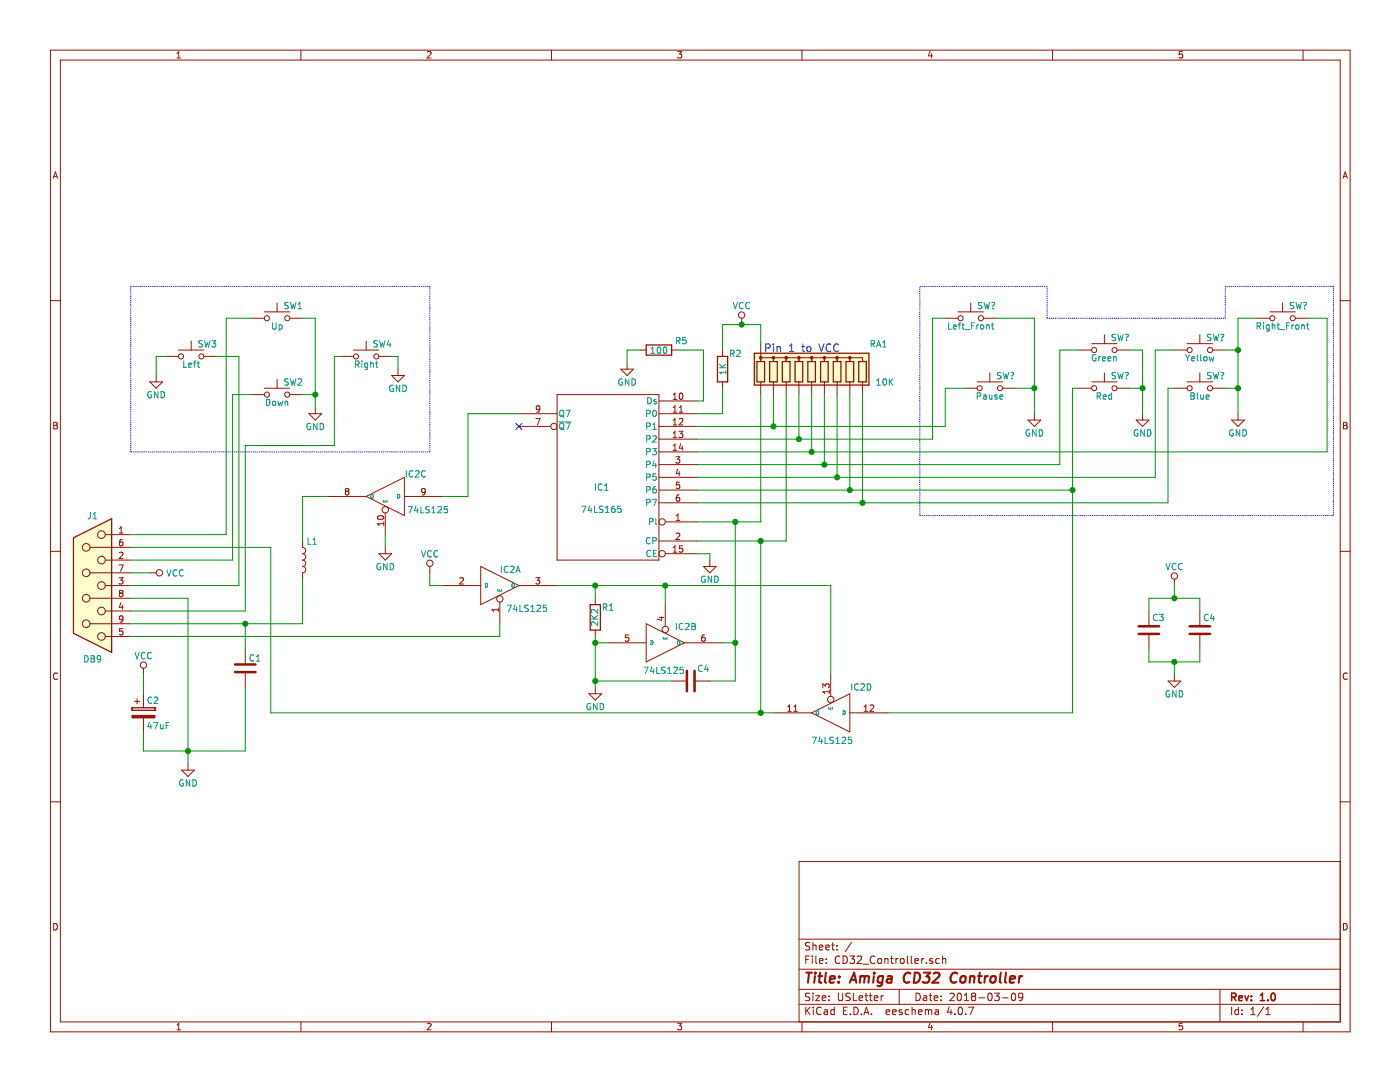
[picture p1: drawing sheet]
EESchema Schematic File Version 2
LIBS:power
LIBS:device
LIBS:transistors
LIBS:conn
LIBS:linear
LIBS:regul
LIBS:74xx
LIBS:cmos4000
LIBS:adc-dac
LIBS:memory
LIBS:xilinx
LIBS:microcontrollers
LIBS:dsp
LIBS:microchip
LIBS:analog_switches
LIBS:motorola
LIBS:texas
LIBS:intel
LIBS:audio
LIBS:interface
LIBS:digital-audio
LIBS:philips
LIBS:display
LIBS:cypress
LIBS:siliconi
LIBS:opto
LIBS:atmel
LIBS:contrib
LIBS:valves
LIBS:switches
EELAYER 25 0
EELAYER END
$Descr USLetter 11000 8500
encoding utf-8
Sheet 1 1
Title "Amiga CD32 Controller"
Date "2018-03-09"
Rev "1.0"
Comp ""
Comment1 ""
Comment2 ""
Comment3 ""
Comment4 ""
$EndDescr
$Comp
L DB9_Female J1
U 1 1
P 725 4600
F 0 "J1" H 725 5150 50  0000 C CNN
F 1 "DB9" H 725 4025 50  0000 C CNN
F 2 "" H 725 4600 50  0001 C CNN
F 3 "" H 725 4600 50  0001 C CNN
	1    725  4600
	-1   0    0    -1  
$EndComp
$Comp
L 74LS165 IC1
U 1 1
P 4775 3750
F 0 "IC1" H 4825 3675 50  0000 C CNN
F 1 "74LS165" H 4825 3500 50  0000 C CNN
F 2 "" H 4775 3750 50  0001 C CNN
F 3 "" H 4775 3750 50  0001 C CNN
	1    4775 3750
	-1   0    0    -1  
$EndComp
$Comp
L 74LS125 IC2
U 1 1
P 3925 4600
F 0 "IC2" H 3925 4700 50  0000 L BNN
F 1 "74LS125" H 3975 4450 50  0000 L TNN
F 2 "" H 3925 4600 50  0001 C CNN
F 3 "" H 3925 4600 50  0001 C CNN
	1    3925 4600
	1    0    0    -1  
$EndComp
$Comp
L 74LS125 IC2
U 2 1
P 5225 5050
F 0 "IC2" H 5300 4900 50  0000 L BNN
F 1 "74LS125" H 5050 5300 50  0000 L TNN
F 2 "" H 5225 5050 50  0001 C CNN
F 3 "" H 5225 5050 50  0001 C CNN
	2    5225 5050
	1    0    0    1   
$EndComp
$Comp
L 74LS125 IC2
U 3 1
P 3025 3900
F 0 "IC2" H 2700 4050 50  0000 L BNN
F 1 "74LS125" H 2525 3825 50  0000 L TNN
F 2 "" H 3025 3900 50  0001 C CNN
F 3 "" H 3025 3900 50  0001 C CNN
	3    3025 3900
	-1   0    0    -1  
$EndComp
$Comp
L 74LS125 IC2
U 4 1
P 6525 5600
F 0 "IC2" H 6200 5375 50  0000 L BNN
F 1 "74LS125" H 6350 5850 50  0000 L TNN
F 2 "" H 6525 5600 50  0001 C CNN
F 3 "" H 6525 5600 50  0001 C CNN
	4    6525 5600
	-1   0    0    1   
$EndComp
$Comp
L SW_Push SW1
U 1 1
P 2175 2500
F 0 "SW1" H 2225 2600 50  0000 L CNN
F 1 "Up" H 2175 2440 50  0000 C CNN
F 2 "" H 2175 2700 50  0001 C CNN
F 3 "" H 2175 2700 50  0001 C CNN
	1    2175 2500
	1    0    0    -1  
$EndComp
$Comp
L SW_Push SW2
U 1 1
P 2175 3100
F 0 "SW2" H 2225 3200 50  0000 L CNN
F 1 "Down" H 2175 3040 50  0000 C CNN
F 2 "" H 2175 3300 50  0001 C CNN
F 3 "" H 2175 3300 50  0001 C CNN
	1    2175 3100
	1    0    0    -1  
$EndComp
$Comp
L SW_Push SW3
U 1 1
P 1500 2800
F 0 "SW3" H 1550 2900 50  0000 L CNN
F 1 "Left" H 1500 2740 50  0000 C CNN
F 2 "" H 1500 3000 50  0001 C CNN
F 3 "" H 1500 3000 50  0001 C CNN
	1    1500 2800
	1    0    0    -1  
$EndComp
$Comp
L SW_Push SW4
U 1 1
P 2875 2800
F 0 "SW4" H 2925 2900 50  0000 L CNN
F 1 "Right" H 2875 2740 50  0000 C CNN
F 2 "" H 2875 3000 50  0001 C CNN
F 3 "" H 2875 3000 50  0001 C CNN
	1    2875 2800
	1    0    0    -1  
$EndComp
$Comp
L VCC #PWR?
U 1 1
P 1175 4500
F 0 "#PWR?" H 1175 4350 50  0001 C CNN
F 1 "VCC" V 1175 4700 50  0000 C CNN
F 2 "" H 1175 4500 50  0001 C CNN
F 3 "" H 1175 4500 50  0001 C CNN
	1    1175 4500
	0    1    1    0   
$EndComp
$Comp
L GND #PWR?
U 1 1
P 1475 6000
F 0 "#PWR?" H 1475 5750 50  0001 C CNN
F 1 "GND" H 1475 5850 50  0000 C CNN
F 2 "" H 1475 6000 50  0001 C CNN
F 3 "" H 1475 6000 50  0001 C CNN
	1    1475 6000
	1    0    0    -1  
$EndComp
$Comp
L VCC #PWR?
U 1 1
P 3375 4500
F 0 "#PWR?" H 3375 4350 50  0001 C CNN
F 1 "VCC" H 3375 4650 50  0000 C CNN
F 2 "" H 3375 4500 50  0001 C CNN
F 3 "" H 3375 4500 50  0001 C CNN
	1    3375 4500
	1    0    0    -1  
$EndComp
$Comp
L R R5
U 1 1
P 5175 2750
F 0 "R5" V 5100 2925 50  0000 C CNN
F 1 "100" V 5175 2750 50  0000 C CNN
F 2 "" V 5105 2750 50  0001 C CNN
F 3 "" H 5175 2750 50  0001 C CNN
	1    5175 2750
	0    1    1    0   
$EndComp
$Comp
L GND #PWR?
U 1 1
P 4925 2850
F 0 "#PWR?" H 4925 2600 50  0001 C CNN
F 1 "GND" H 4925 2700 50  0000 C CNN
F 2 "" H 4925 2850 50  0001 C CNN
F 3 "" H 4925 2850 50  0001 C CNN
	1    4925 2850
	1    0    0    -1  
$EndComp
$Comp
L SW_Push SW?
U 1 1
P 7775 3050
F 0 "SW?" H 7825 3150 50  0000 L CNN
F 1 "Pause" H 7775 2990 50  0000 C CNN
F 2 "" H 7775 3250 50  0001 C CNN
F 3 "" H 7775 3250 50  0001 C CNN
	1    7775 3050
	1    0    0    -1  
$EndComp
$Comp
L SW_Push SW?
U 1 1
P 7625 2500
F 0 "SW?" H 7675 2600 50  0000 L CNN
F 1 "Left_Front" H 7625 2440 50  0000 C CNN
F 2 "" H 7625 2700 50  0001 C CNN
F 3 "" H 7625 2700 50  0001 C CNN
	1    7625 2500
	1    0    0    -1  
$EndComp
$Comp
L SW_Push SW?
U 1 1
P 8675 3050
F 0 "SW?" H 8725 3150 50  0000 L CNN
F 1 "Red" H 8675 2990 50  0000 C CNN
F 2 "" H 8675 3250 50  0001 C CNN
F 3 "" H 8675 3250 50  0001 C CNN
	1    8675 3050
	1    0    0    -1  
$EndComp
$Comp
L SW_Push SW?
U 1 1
P 8675 2750
F 0 "SW?" H 8725 2850 50  0000 L CNN
F 1 "Green" H 8675 2690 50  0000 C CNN
F 2 "" H 8675 2950 50  0001 C CNN
F 3 "" H 8675 2950 50  0001 C CNN
	1    8675 2750
	1    0    0    -1  
$EndComp
$Comp
L SW_Push SW?
U 1 1
P 9425 2750
F 0 "SW?" H 9475 2850 50  0000 L CNN
F 1 "Yellow" H 9425 2690 50  0000 C CNN
F 2 "" H 9425 2950 50  0001 C CNN
F 3 "" H 9425 2950 50  0001 C CNN
	1    9425 2750
	1    0    0    -1  
$EndComp
$Comp
L SW_Push SW?
U 1 1
P 9425 3050
F 0 "SW?" H 9475 3150 50  0000 L CNN
F 1 "Blue" H 9425 2990 50  0000 C CNN
F 2 "" H 9425 3250 50  0001 C CNN
F 3 "" H 9425 3250 50  0001 C CNN
	1    9425 3050
	1    0    0    -1  
$EndComp
$Comp
L SW_Push SW?
U 1 1
P 10075 2500
F 0 "SW?" H 10125 2600 50  0000 L CNN
F 1 "Right_Front" H 10075 2440 50  0000 C CNN
F 2 "" H 10075 2700 50  0001 C CNN
F 3 "" H 10075 2700 50  0001 C CNN
	1    10075 2500
	1    0    0    -1  
$EndComp
$Comp
L GND #PWR?
U 1 1
P 8975 3250
F 0 "#PWR?" H 8975 3000 50  0001 C CNN
F 1 "GND" H 8975 3100 50  0000 C CNN
F 2 "" H 8975 3250 50  0001 C CNN
F 3 "" H 8975 3250 50  0001 C CNN
	1    8975 3250
	1    0    0    -1  
$EndComp
$Comp
L GND #PWR?
U 1 1
P 2475 3200
F 0 "#PWR?" H 2475 2950 50  0001 C CNN
F 1 "GND" H 2475 3050 50  0000 C CNN
F 2 "" H 2475 3200 50  0001 C CNN
F 3 "" H 2475 3200 50  0001 C CNN
	1    2475 3200
	1    0    0    -1  
$EndComp
$Comp
L R R2
U 1 1
P 5675 2900
F 0 "R2" H 5775 3025 50  0000 C CNN
F 1 "1K" V 5675 2900 50  0000 C CNN
F 2 "" V 5605 2900 50  0001 C CNN
F 3 "" H 5675 2900 50  0001 C CNN
	1    5675 2900
	1    0    0    -1  
$EndComp
$Comp
L GND #PWR?
U 1 1
P 5575 4400
F 0 "#PWR?" H 5575 4150 50  0001 C CNN
F 1 "GND" H 5575 4250 50  0000 C CNN
F 2 "" H 5575 4400 50  0001 C CNN
F 3 "" H 5575 4400 50  0001 C CNN
	1    5575 4400
	1    0    0    -1  
$EndComp
$Comp
L GND #PWR?
U 1 1
P 4675 5400
F 0 "#PWR?" H 4675 5150 50  0001 C CNN
F 1 "GND" H 4675 5250 50  0000 C CNN
F 2 "" H 4675 5400 50  0001 C CNN
F 3 "" H 4675 5400 50  0001 C CNN
	1    4675 5400
	1    0    0    -1  
$EndComp
$Comp
L R R1
U 1 1
P 4675 4850
F 0 "R1" H 4575 4775 50  0000 C CNN
F 1 "2K2" V 4675 4850 50  0000 C CNN
F 2 "" V 4605 4850 50  0001 C CNN
F 3 "" H 4675 4850 50  0001 C CNN
	1    4675 4850
	-1   0    0    1   
$EndComp
$Comp
L GND #PWR?
U 1 1
P 3025 4300
F 0 "#PWR?" H 3025 4050 50  0001 C CNN
F 1 "GND" H 3025 4150 50  0000 C CNN
F 2 "" H 3025 4300 50  0001 C CNN
F 3 "" H 3025 4300 50  0001 C CNN
	1    3025 4300
	1    0    0    -1  
$EndComp
NoConn ~ 4075 3350
$Comp
L VCC #PWR?
U 1 1
P 9225 4600
F 0 "#PWR?" H 9225 4450 50  0001 C CNN
F 1 "VCC" H 9225 4750 50  0000 C CNN
F 2 "" H 9225 4600 50  0001 C CNN
F 3 "" H 9225 4600 50  0001 C CNN
	1    9225 4600
	1    0    0    -1  
$EndComp
$Comp
L GND #PWR?
U 1 1
P 9225 5300
F 0 "#PWR?" H 9225 5050 50  0001 C CNN
F 1 "GND" H 9225 5150 50  0000 C CNN
F 2 "" H 9225 5300 50  0001 C CNN
F 3 "" H 9225 5300 50  0001 C CNN
	1    9225 5300
	1    0    0    -1  
$EndComp
$Comp
L C C3
U 1 1
P 9025 4950
F 0 "C3" H 9050 5050 50  0000 L CNN
F 1 "C" H 9050 4850 50  0001 L CNN
F 2 "" H 9063 4800 50  0001 C CNN
F 3 "" H 9025 4950 50  0001 C CNN
	1    9025 4950
	1    0    0    -1  
$EndComp
$Comp
L C C4
U 1 1
P 9425 4950
F 0 "C4" H 9450 5050 50  0000 L CNN
F 1 "C" H 9450 4850 50  0001 L CNN
F 2 "" H 9463 4800 50  0001 C CNN
F 3 "" H 9425 4950 50  0001 C CNN
	1    9425 4950
	1    0    0    -1  
$EndComp
$Comp
L C C4
U 1 1
P 5425 5350
F 0 "C4" V 5325 5400 50  0000 L CNN
F 1 "C" V 5575 5350 50  0001 L CNN
F 2 "" H 5463 5200 50  0001 C CNN
F 3 "" H 5425 5350 50  0001 C CNN
	1    5425 5350
	0    1    1    0   
$EndComp
$Comp
L VCC #PWR?
U 1 1
P 1125 5300
F 0 "#PWR?" H 1125 5150 50  0001 C CNN
F 1 "VCC" H 1125 5450 50  0000 C CNN
F 2 "" H 1125 5300 50  0001 C CNN
F 3 "" H 1125 5300 50  0001 C CNN
	1    1125 5300
	1    0    0    -1  
$EndComp
$Comp
L CP C2
U 1 1
P 1125 5600
F 0 "C2" H 1150 5700 50  0000 L CNN
F 1 "47uF" H 1150 5500 50  0000 L CNN
F 2 "" H 1163 5450 50  0001 C CNN
F 3 "" H 1125 5600 50  0001 C CNN
	1    1125 5600
	1    0    0    -1  
$EndComp
$Comp
L C C1
U 1 1
P 1925 5250
F 0 "C1" H 1800 5175 50  0000 L CNN
F 1 "C" H 2000 5475 50  0001 L CNN
F 2 "" H 1963 5100 50  0001 C CNN
F 3 "" H 1925 5250 50  0001 C CNN
	1    1925 5250
	-1   0    0    1   
$EndComp
$Comp
L L L1
U 1 1
P 2375 4400
F 0 "L1" H 2450 4550 50  0000 C CNN
F 1 "L" H 2325 4275 50  0001 C CNN
F 2 "" H 2375 4400 50  0001 C CNN
F 3 "" H 2375 4400 50  0001 C CNN
	1    2375 4400
	1    0    0    -1  
$EndComp
$Comp
L R_Network09 RA1
U 1 1
P 6375 2900
F 0 "RA1" H 6900 3100 50  0000 C CNN
F 1 "10K" H 6950 2800 50  0000 C CNN
F 2 "Resistors_THT:R_Array_SIP10" V 6950 2900 50  0001 C CNN
F 3 "" H 6375 2900 50  0001 C CNN
	1    6375 2900
	1    0    0    -1  
$EndComp
$Comp
L VCC #PWR?
U 1 1
P 5825 2550
F 0 "#PWR?" H 5825 2400 50  0001 C CNN
F 1 "VCC" H 5825 2700 50  0000 C CNN
F 2 "" H 5825 2550 50  0001 C CNN
F 3 "" H 5825 2550 50  0001 C CNN
	1    5825 2550
	1    0    0    -1  
$EndComp
Text Notes 6000 2775 0    60   ~ 0
Pin 1 to VCC
Wire Wire Line
	1025 4500 1175 4500
Wire Wire Line
	3375 4500 3375 4600
Wire Wire Line
	3375 4600 3475 4600
Wire Wire Line
	9625 2750 9725 2750
Wire Wire Line
	9725 3050 9625 3050
Wire Wire Line
	8875 2750 8975 2750
Wire Wire Line
	8975 2750 8975 3050
Wire Wire Line
	8975 3050 8975 3250
Wire Wire Line
	8975 3050 8875 3050
Wire Wire Line
	8125 2500 8125 3050
Wire Wire Line
	8125 3050 8125 3250
Wire Wire Line
	8125 3050 7975 3050
Wire Wire Line
	7825 2500 8125 2500
Wire Wire Line
	9725 2500 9875 2500
Wire Wire Line
	8475 3050 8425 3050
Wire Wire Line
	8425 3050 8425 3850
Wire Wire Line
	8425 3850 8425 5600
Wire Wire Line
	8475 2750 8325 2750
Wire Wire Line
	8325 2750 8325 3650
Wire Wire Line
	9225 3050 9175 3050
Wire Wire Line
	9175 3050 9175 3950
Wire Wire Line
	9225 2750 9075 2750
Wire Wire Line
	9075 2750 9075 3750
Wire Wire Line
	7575 3050 7425 3050
Wire Wire Line
	7425 3050 7425 3350
Wire Wire Line
	7325 2500 7425 2500
Wire Wire Line
	7325 3450 7325 2500
Wire Wire Line
	2375 2500 2475 2500
Wire Wire Line
	2475 2500 2475 3100
Wire Wire Line
	2475 3100 2475 3200
Wire Wire Line
	2475 3100 2375 3100
Wire Wire Line
	1975 2500 1775 2500
Wire Wire Line
	1775 2500 1775 4200
Wire Wire Line
	1775 4200 1025 4200
Wire Wire Line
	1025 4400 1825 4400
Wire Wire Line
	1825 4400 1825 3100
Wire Wire Line
	1825 3100 1975 3100
Wire Wire Line
	1875 2800 1875 4600
Wire Wire Line
	1875 4600 1025 4600
Wire Wire Line
	1025 4800 1925 4800
Wire Wire Line
	1925 4800 1925 3500
Wire Wire Line
	1925 3500 2625 3500
Wire Wire Line
	1025 4700 1475 4700
Wire Wire Line
	1475 4700 1475 5900
Wire Wire Line
	1475 5900 1475 6000
Wire Wire Line
	2625 3500 2625 2800
Wire Wire Line
	2625 2800 2675 2800
Wire Wire Line
	5475 3450 6275 3450
Wire Wire Line
	6275 3450 7325 3450
Wire Wire Line
	7425 3350 6075 3350
Wire Wire Line
	6075 3350 5475 3350
Wire Wire Line
	5475 3150 5525 3150
Wire Wire Line
	5475 3850 6675 3850
Wire Wire Line
	6675 3850 8425 3850
Wire Wire Line
	8325 3650 6475 3650
Wire Wire Line
	6475 3650 5475 3650
Wire Wire Line
	9175 3950 6775 3950
Wire Wire Line
	6775 3950 5475 3950
Wire Wire Line
	9075 3750 6575 3750
Wire Wire Line
	6575 3750 5475 3750
Wire Wire Line
	10425 3550 10425 2500
Wire Wire Line
	5475 3550 6375 3550
Wire Wire Line
	6375 3550 10425 3550
Wire Wire Line
	5475 4350 5575 4350
Wire Wire Line
	5575 4350 5575 4400
Wire Wire Line
	5775 5050 5675 5050
Wire Wire Line
	4675 5000 4675 5050
Wire Wire Line
	4675 5050 4675 5350
Wire Wire Line
	4675 5350 4675 5400
Wire Wire Line
	4375 4600 4675 4600
Wire Wire Line
	4675 4600 5225 4600
Wire Wire Line
	5225 4600 6525 4600
Wire Wire Line
	5225 4600 5225 4750
Wire Wire Line
	1025 5000 3925 5000
Wire Wire Line
	3925 5000 3925 4900
Wire Wire Line
	4675 4700 4675 4600
Connection ~ 4675 4600
Wire Wire Line
	4775 5050 4675 5050
Connection ~ 4675 5050
Wire Wire Line
	4075 3250 3675 3250
Wire Wire Line
	3675 3250 3675 3900
Wire Wire Line
	3675 3900 3475 3900
Wire Wire Line
	2575 3900 2375 3900
Wire Wire Line
	1025 4900 1925 4900
Wire Wire Line
	1925 4900 2375 4900
Wire Wire Line
	3025 4200 3025 4300
Wire Wire Line
	6525 4600 6525 5300
Connection ~ 5225 4600
Wire Wire Line
	8425 5600 6975 5600
Connection ~ 8425 3850
Wire Wire Line
	1025 4300 2125 4300
Wire Wire Line
	2125 4300 2125 5600
Wire Wire Line
	2125 5600 5975 5600
Wire Wire Line
	5975 5600 6075 5600
Wire Wire Line
	5975 4250 5975 5600
Connection ~ 5975 5600
Wire Wire Line
	5775 4100 5775 5050
Wire Wire Line
	5775 5050 5775 5350
Wire Wire Line
	9025 5100 9025 5200
Wire Wire Line
	9025 5200 9225 5200
Wire Wire Line
	9225 5200 9425 5200
Wire Wire Line
	9425 5200 9425 5100
Wire Wire Line
	9225 5300 9225 5200
Connection ~ 9225 5200
Wire Wire Line
	9025 4800 9025 4700
Wire Wire Line
	9025 4700 9225 4700
Wire Wire Line
	9225 4700 9425 4700
Wire Wire Line
	9425 4700 9425 4800
Wire Wire Line
	9225 4700 9225 4600
Connection ~ 9225 4700
Wire Wire Line
	5275 5350 4675 5350
Connection ~ 4675 5350
Wire Wire Line
	5775 5350 5575 5350
Connection ~ 5775 5050
Wire Wire Line
	1125 5450 1125 5300
Wire Wire Line
	1925 4900 1925 5100
Connection ~ 1925 4900
Wire Wire Line
	1125 5750 1125 5900
Wire Wire Line
	1125 5900 1475 5900
Wire Wire Line
	1475 5900 1925 5900
Connection ~ 1475 5900
Wire Wire Line
	1925 5900 1925 5400
Wire Wire Line
	2375 3900 2375 4250
Wire Wire Line
	2375 4900 2375 4550
Wire Wire Line
	5475 3250 5675 3250
Wire Wire Line
	5675 3250 5675 3050
Wire Wire Line
	5475 4100 5775 4100
Wire Wire Line
	5775 4100 5975 4100
Wire Wire Line
	5475 4250 5975 4250
Wire Wire Line
	5975 4250 6175 4250
Connection ~ 5775 4100
Wire Wire Line
	5675 2750 5675 2550
Wire Wire Line
	5675 2550 5825 2550
Wire Wire Line
	5825 2550 5975 2550
Wire Wire Line
	5975 2550 5975 2700
Connection ~ 5825 2550
Connection ~ 5975 4250
Wire Wire Line
	6075 3100 6075 3350
Connection ~ 6075 3350
Wire Wire Line
	6275 3100 6275 3450
Connection ~ 6275 3450
Wire Wire Line
	6375 3100 6375 3550
Connection ~ 6375 3550
Wire Wire Line
	6475 3100 6475 3650
Connection ~ 6475 3650
Wire Wire Line
	6575 3100 6575 3750
Connection ~ 6575 3750
Wire Wire Line
	6675 3100 6675 3850
Connection ~ 6675 3850
Wire Wire Line
	6775 3100 6775 3950
Connection ~ 6775 3950
Connection ~ 9725 2750
Wire Wire Line
	10425 2500 10275 2500
Wire Wire Line
	9725 2500 9725 2750
Wire Wire Line
	9725 2750 9725 3050
Wire Wire Line
	9725 3050 9725 3250
Connection ~ 8975 3050
$Comp
L GND #PWR?
U 1 1
P 9725 3250
F 0 "#PWR?" H 9725 3000 50  0001 C CNN
F 1 "GND" H 9725 3100 50  0000 C CNN
F 2 "" H 9725 3250 50  0001 C CNN
F 3 "" H 9725 3250 50  0001 C CNN
	1    9725 3250
	1    0    0    -1  
$EndComp
$Comp
L GND #PWR?
U 1 1
P 8125 3250
F 0 "#PWR?" H 8125 3000 50  0001 C CNN
F 1 "GND" H 8125 3100 50  0000 C CNN
F 2 "" H 8125 3250 50  0001 C CNN
F 3 "" H 8125 3250 50  0001 C CNN
	1    8125 3250
	1    0    0    -1  
$EndComp
Connection ~ 8125 3050
Connection ~ 9725 3050
$Comp
L GND #PWR?
U 1 1
P 3125 2900
F 0 "#PWR?" H 3125 2650 50  0001 C CNN
F 1 "GND" H 3125 2750 50  0000 C CNN
F 2 "" H 3125 2900 50  0001 C CNN
F 3 "" H 3125 2900 50  0001 C CNN
	1    3125 2900
	1    0    0    -1  
$EndComp
$Comp
L GND #PWR?
U 1 1
P 1225 2950
F 0 "#PWR?" H 1225 2700 50  0001 C CNN
F 1 "GND" H 1225 2800 50  0000 C CNN
F 2 "" H 1225 2950 50  0001 C CNN
F 3 "" H 1225 2950 50  0001 C CNN
	1    1225 2950
	1    0    0    -1  
$EndComp
Wire Wire Line
	3075 2800 3125 2800
Wire Wire Line
	3125 2800 3125 2900
Connection ~ 2475 3100
Wire Notes Line
	1025 2250 3375 2250
Wire Notes Line
	3375 2250 3375 3550
Wire Notes Line
	3375 3550 1025 3550
Wire Notes Line
	1025 3550 1025 2250
Wire Notes Line
	7225 2250 8225 2250
Wire Notes Line
	8225 2250 8225 2500
Wire Notes Line
	8225 2500 9625 2500
Wire Notes Line
	9625 2500 9625 2250
Wire Notes Line
	9625 2250 10475 2250
Wire Notes Line
	10475 2250 10475 4050
Wire Notes Line
	10475 4050 7225 4050
Wire Notes Line
	7225 4050 7225 2250
Wire Wire Line
	4925 2850 4925 2750
Wire Wire Line
	4925 2750 5025 2750
Wire Wire Line
	5325 2750 5525 2750
Wire Wire Line
	5525 2750 5525 3150
Wire Wire Line
	6175 4250 6175 3100
Wire Wire Line
	5975 4100 5975 3100
Wire Wire Line
	1875 2800 1700 2800
Wire Wire Line
	1300 2800 1225 2800
Wire Wire Line
	1225 2800 1225 2950
$EndSCHEMATC
